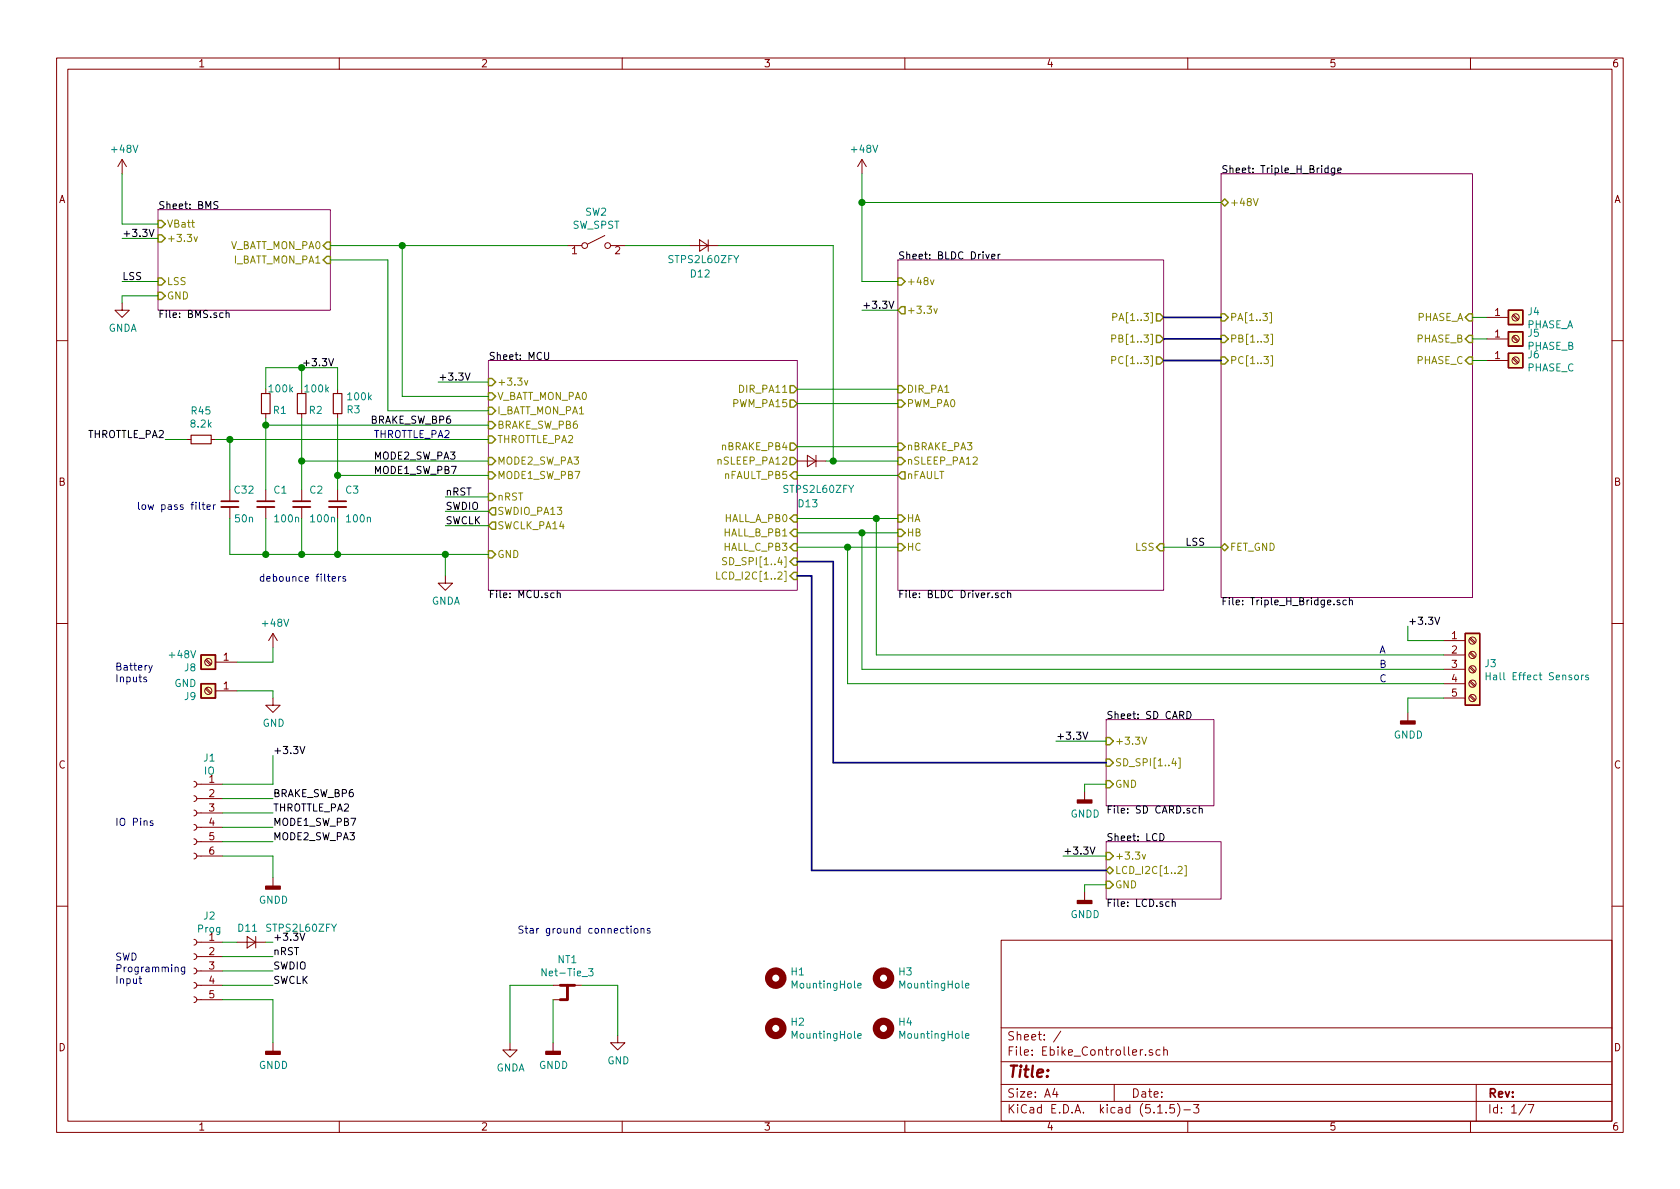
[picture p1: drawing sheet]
EESchema Schematic File Version 4
EELAYER 30 0
EELAYER END
$Descr A4 11693 8268
encoding utf-8
Sheet 1 7
Title ""
Date ""
Rev ""
Comp ""
Comment1 ""
Comment2 ""
Comment3 ""
Comment4 ""
$EndDescr
$Sheet
S 8500 1200 1750 2950
U 5FECEF22
F0 "Triple_H_Bridge" 50
F1 "Triple_H_Bridge.sch" 50
F2 "PHASE_A" I R 10250 2200 50 
F3 "PHASE_B" I R 10250 2350 50 
F4 "PHASE_C" I R 10250 2500 50 
F5 "PB[1..3]" I L 8500 2350 50 
F6 "FET_GND" B L 8500 3800 50 
F7 "+48V" B L 8500 1400 50 
F8 "PA[1..3]" I L 8500 2200 50 
F9 "PC[1..3]" I L 8500 2500 50 
$EndSheet
Wire Bus Line
	8100 2200 8500 2200
Wire Bus Line
	8100 2500 8500 2500
Wire Bus Line
	8100 2350 8500 2350
Wire Wire Line
	6000 1400 6000 1950
Wire Wire Line
	6000 1950 6250 1950
Wire Wire Line
	5550 2700 6250 2700
Wire Wire Line
	5550 2800 6250 2800
Wire Wire Line
	6250 3100 5550 3100
Wire Wire Line
	5550 3300 6250 3300
Wire Wire Line
	6100 4550 10050 4550
Wire Wire Line
	6000 4650 10050 4650
Wire Wire Line
	5900 4750 10050 4750
Wire Wire Line
	5550 3800 5900 3800
Wire Wire Line
	5550 3700 6000 3700
Wire Wire Line
	5550 3600 6100 3600
Wire Wire Line
	5900 4750 5900 3800
Connection ~ 5900 3800
Wire Wire Line
	5900 3800 6250 3800
Wire Wire Line
	6000 4650 6000 3700
Connection ~ 6000 3700
Wire Wire Line
	6000 3700 6250 3700
Wire Wire Line
	6100 4550 6100 3600
Connection ~ 6100 3600
Wire Wire Line
	6100 3600 6250 3600
Wire Bus Line
	5550 3900 5800 3900
Wire Bus Line
	5800 3900 5800 5300
Wire Bus Line
	5800 5300 7700 5300
$Sheet
S 7700 5850 800  400 
U 5F9972CE
F0 "LCD" 50
F1 "LCD.sch" 50
F2 "LCD_I2C[1..2]" B L 7700 6050 50 
F3 "+3.3v" I L 7700 5950 50 
F4 "GND" I L 7700 6150 50 
$EndSheet
$Sheet
S 1100 1450 1200 700 
U 5FA215E4
F0 "BMS" 50
F1 "BMS.sch" 50
F2 "GND" I L 1100 2050 50 
F3 "VBatt" I L 1100 1550 50 
F4 "V_BATT_MON_PA0" I R 2300 1700 50 
F5 "LSS" I L 1100 1950 50 
F6 "+3.3v" I L 1100 1650 50 
F7 "I_BATT_MON_PA1" I R 2300 1800 50 
$EndSheet
Wire Wire Line
	1100 1550 850  1550
Wire Wire Line
	1100 2050 850  2050
Wire Wire Line
	850  2050 850  2100
Wire Wire Line
	1100 1650 850  1650
Wire Wire Line
	6000 1200 6000 1400
Wire Wire Line
	850  1200 850  1550
Wire Wire Line
	850  1950 1100 1950
Text Label 850  1950 0    50   ~ 0
LSS
Text Label 8250 3800 0    50   ~ 0
LSS
Wire Wire Line
	1550 6950 1900 6950
Text Notes 800  6850 0    50   ~ 0
SWD\nProgramming\nInput
Wire Wire Line
	1900 6950 1900 7250
Wire Wire Line
	1550 6650 1900 6650
Wire Wire Line
	1550 6750 1900 6750
Wire Wire Line
	1550 6850 1900 6850
Wire Wire Line
	8100 3800 8500 3800
Wire Wire Line
	7700 5150 7350 5150
Wire Wire Line
	7700 5450 7550 5450
Wire Wire Line
	7550 5450 7550 5500
Wire Wire Line
	6250 2150 6000 2150
Text Label 6000 2150 0    50   ~ 0
+3.3V
$Comp
L power:+48V #PWR0105
U 1 1
P 6000 1200
F 0 "#PWR0105" H 6000 1050 50  0001 C CNN
F 1 "+48V" H 6015 1373 50  0000 C CNN
F 2 "" H 6000 1200 50  0001 C CNN
F 3 "" H 6000 1200 50  0001 C CNN
	1    6000 1200
	1    0    0    -1  
$EndComp
$Comp
L power:+48V #PWR0106
U 1 1
P 850 1200
F 0 "#PWR0106" H 850 1050 50  0001 C CNN
F 1 "+48V" H 865 1373 50  0000 C CNN
F 2 "" H 850 1200 50  0001 C CNN
F 3 "" H 850 1200 50  0001 C CNN
	1    850  1200
	1    0    0    -1  
$EndComp
Text Label 1900 6550 0    50   ~ 0
+3.3V
Text Label 850  1650 0    50   ~ 0
+3.3V
Text Label 7350 5150 0    50   ~ 0
+3.3V
Text Label 3050 2650 0    50   ~ 0
+3.3V
Wire Wire Line
	3400 2750 2800 2750
Wire Wire Line
	2800 1700 2300 1700
Wire Wire Line
	2300 1800 2700 1800
Wire Wire Line
	2700 1800 2700 2850
Wire Wire Line
	2700 2850 3400 2850
$Comp
L Device:R_Small R2
U 1 1
P 2100 2800
F 0 "R2" H 1950 2850 50  0000 L CNN
F 1 "100k" H 1900 2700 50  0000 L CNN
F 2 "Resistor_SMD:R_0805_2012Metric_Pad1.15x1.40mm_HandSolder" H 2100 2800 50  0001 C CNN
F 3 "~" H 2100 2800 50  0001 C CNN
	1    2100 2800
	-1   0    0    1   
$EndComp
Wire Wire Line
	1900 5450 1900 5250
Text Label 1900 5250 0    50   ~ 0
+3.3V
Wire Wire Line
	1900 5950 1900 6100
Wire Wire Line
	1900 5550 1550 5550
Text Label 1900 5550 0    50   ~ 0
BRAKE_SW_BP6
Wire Wire Line
	1550 5650 1900 5650
Text Label 1900 5650 0    50   ~ 0
THROTTLE_PA2
Text Label 3150 2950 2    50   ~ 0
BRAKE_SW_BP6
Text Label 1150 3050 2    50   ~ 0
THROTTLE_PA2
Text Label 3100 3450 0    50   ~ 0
nRST
Text Label 3100 3550 0    50   ~ 0
SWDIO
Text Label 3100 3650 0    50   ~ 0
SWCLK
Text Label 1900 6850 0    50   ~ 0
SWCLK
Text Label 1900 6750 0    50   ~ 0
SWDIO
Text Label 1900 6650 0    50   ~ 0
nRST
Wire Wire Line
	3400 3450 3100 3450
Wire Wire Line
	3100 3550 3400 3550
Wire Wire Line
	3400 3650 3100 3650
$Comp
L Device:R_Small R3
U 1 1
P 2350 2800
F 0 "R3" H 2409 2846 50  0000 L CNN
F 1 "100k" H 2409 2755 50  0000 L CNN
F 2 "Resistor_SMD:R_0805_2012Metric_Pad1.15x1.40mm_HandSolder" H 2350 2800 50  0001 C CNN
F 3 "~" H 2350 2800 50  0001 C CNN
	1    2350 2800
	1    0    0    1   
$EndComp
$Comp
L Device:C_Small C2
U 1 1
P 2100 3500
F 0 "C2" H 2150 3600 50  0000 L CNN
F 1 "100n" H 2150 3400 50  0000 L CNN
F 2 "Capacitor_SMD:C_0805_2012Metric_Pad1.15x1.40mm_HandSolder" H 2100 3500 50  0001 C CNN
F 3 "~" H 2100 3500 50  0001 C CNN
	1    2100 3500
	1    0    0    -1  
$EndComp
$Comp
L Device:C_Small C3
U 1 1
P 2350 3500
F 0 "C3" H 2400 3600 50  0000 L CNN
F 1 "100n" H 2400 3400 50  0000 L CNN
F 2 "Capacitor_SMD:C_0805_2012Metric_Pad1.15x1.40mm_HandSolder" H 2350 3500 50  0001 C CNN
F 3 "~" H 2350 3500 50  0001 C CNN
	1    2350 3500
	1    0    0    -1  
$EndComp
Wire Wire Line
	3400 2650 3050 2650
Wire Wire Line
	2350 2700 2350 2550
Wire Wire Line
	2100 2550 2100 2700
Text Label 2100 2550 0    50   ~ 0
+3.3V
Connection ~ 2100 3200
Wire Wire Line
	2100 3200 2100 2900
Wire Wire Line
	2350 2900 2350 3300
Connection ~ 2350 3300
Wire Wire Line
	2100 2550 2350 2550
Wire Wire Line
	2100 3850 2100 3600
Wire Wire Line
	3100 3850 3100 4000
Wire Wire Line
	2350 3600 2350 3850
Connection ~ 2350 3850
Wire Wire Line
	2100 3200 2100 3400
Wire Wire Line
	2100 3850 2350 3850
Wire Wire Line
	2350 3300 2350 3400
Wire Wire Line
	2350 3850 3100 3850
Text Notes 9600 4550 0    50   ~ 0
A
Text Notes 9600 4650 0    50   ~ 0
B
Text Notes 9600 4750 0    50   ~ 0
C
Wire Wire Line
	10350 2350 10250 2350
$Comp
L Connector:Screw_Terminal_01x01 J4
U 1 1
P 10550 2200
F 0 "J4" H 10630 2242 50  0000 L CNN
F 1 "PHASE_A" H 10630 2151 50  0000 L CNN
F 2 "Power_Connector:180A_screw_terminal_7461383" H 10550 2200 50  0001 C CNN
F 3 "~" H 10550 2200 50  0001 C CNN
	1    10550 2200
	1    0    0    -1  
$EndComp
Wire Wire Line
	10250 2200 10350 2200
$Comp
L Connector:Screw_Terminal_01x01 J5
U 1 1
P 10550 2350
F 0 "J5" H 10630 2392 50  0000 L CNN
F 1 "PHASE_B" H 10630 2301 50  0000 L CNN
F 2 "Power_Connector:180A_screw_terminal_7461383" H 10550 2350 50  0001 C CNN
F 3 "~" H 10550 2350 50  0001 C CNN
	1    10550 2350
	1    0    0    -1  
$EndComp
$Comp
L Connector:Screw_Terminal_01x01 J6
U 1 1
P 10550 2500
F 0 "J6" H 10630 2542 50  0000 L CNN
F 1 "PHASE_C" H 10630 2451 50  0000 L CNN
F 2 "Power_Connector:180A_screw_terminal_7461383" H 10550 2500 50  0001 C CNN
F 3 "~" H 10550 2500 50  0001 C CNN
	1    10550 2500
	1    0    0    -1  
$EndComp
Wire Wire Line
	10250 2500 10350 2500
$Comp
L Connector:Screw_Terminal_01x05 J3
U 1 1
P 10250 4650
F 0 "J3" H 10330 4692 50  0000 L CNN
F 1 "Hall Effect Sensors" H 10330 4601 50  0000 L CNN
F 2 "Connector_Phoenix_MC:PhoenixContact_MC_1,5_5-G-3.81_1x05_P3.81mm_Horizontal" H 10250 4650 50  0001 C CNN
F 3 "~" H 10250 4650 50  0001 C CNN
	1    10250 4650
	1    0    0    -1  
$EndComp
Wire Wire Line
	10050 4450 9800 4450
Wire Wire Line
	10050 4850 9800 4850
Wire Wire Line
	9800 4850 9800 4950
Text Label 9800 4350 0    50   ~ 0
+3.3V
Wire Wire Line
	9800 4350 9800 4450
$Sheet
S 7700 5000 750  600 
U 5F9964A0
F0 "SD CARD" 50
F1 "SD CARD.sch" 50
F2 "GND" I L 7700 5450 50 
F3 "SD_SPI[1..4]" I L 7700 5300 50 
F4 "+3.3V" I L 7700 5150 50 
$EndSheet
Wire Wire Line
	8500 1400 6000 1400
Connection ~ 6000 1400
$Comp
L Connector:Conn_01x06_Female J1
U 1 1
P 1350 5650
F 0 "J1" H 1242 6035 50  0000 C CNN
F 1 "IO" H 1242 5944 50  0000 C CNN
F 2 "Connector_PinHeader_2.54mm:PinHeader_1x06_P2.54mm_Vertical" H 1350 5650 50  0001 C CNN
F 3 "~" H 1350 5650 50  0001 C CNN
	1    1350 5650
	-1   0    0    -1  
$EndComp
Wire Wire Line
	1550 5750 1900 5750
Wire Wire Line
	1900 5950 1550 5950
$Comp
L Connector:Conn_01x05_Female J2
U 1 1
P 1350 6750
F 0 "J2" H 1242 7135 50  0000 C CNN
F 1 "Prog" H 1242 7044 50  0000 C CNN
F 2 "Connector_PinHeader_2.54mm:PinHeader_1x05_P2.54mm_Vertical" H 1350 6750 50  0001 C CNN
F 3 "~" H 1350 6750 50  0001 C CNN
	1    1350 6750
	-1   0    0    -1  
$EndComp
Wire Wire Line
	1550 5850 1900 5850
Text Label 2600 3200 0    50   ~ 0
MODE2_SW_PA3
Text Label 2600 3300 0    50   ~ 0
MODE1_SW_PB7
Text Label 1900 5850 0    50   ~ 0
MODE2_SW_PA3
Text Label 1900 5750 0    50   ~ 0
MODE1_SW_PB7
$Comp
L Device:R_Small R1
U 1 1
P 1850 2800
F 0 "R1" H 1700 2850 50  0000 L CNN
F 1 "100k" H 1650 2700 50  0000 L CNN
F 2 "Resistor_SMD:R_0805_2012Metric_Pad1.15x1.40mm_HandSolder" H 1850 2800 50  0001 C CNN
F 3 "~" H 1850 2800 50  0001 C CNN
	1    1850 2800
	-1   0    0    1   
$EndComp
$Comp
L Device:C_Small C1
U 1 1
P 1850 3500
F 0 "C1" H 1900 3600 50  0000 L CNN
F 1 "100n" H 1900 3400 50  0000 L CNN
F 2 "Capacitor_SMD:C_0805_2012Metric_Pad1.15x1.40mm_HandSolder" H 1850 3500 50  0001 C CNN
F 3 "~" H 1850 3500 50  0001 C CNN
	1    1850 3500
	1    0    0    -1  
$EndComp
Wire Wire Line
	1850 2550 1850 2700
Wire Wire Line
	1850 3850 1850 3600
Wire Wire Line
	1850 2900 1850 2950
Connection ~ 1850 2950
Wire Wire Line
	1850 2950 1850 3400
Wire Wire Line
	1850 2550 2100 2550
Connection ~ 2100 2550
Wire Wire Line
	1850 3850 2100 3850
Connection ~ 2100 3850
Text Notes 1800 4050 0    50   ~ 0
debounce filters
Text Notes 800  5750 0    50   ~ 0
IO Pins
$Comp
L Connector:Screw_Terminal_01x01 J8
U 1 1
P 1450 4600
F 0 "J8" H 1530 4642 50  0000 L CNN
F 1 "+48V" H 1530 4551 50  0000 L CNN
F 2 "Power_Connector:180A_screw_terminal_7461383" H 1450 4600 50  0001 C CNN
F 3 "~" H 1450 4600 50  0001 C CNN
	1    1450 4600
	-1   0    0    1   
$EndComp
$Comp
L Connector:Screw_Terminal_01x01 J9
U 1 1
P 1450 4800
F 0 "J9" H 1530 4842 50  0000 L CNN
F 1 "GND" H 1530 4751 50  0000 L CNN
F 2 "Power_Connector:180A_screw_terminal_7461383" H 1450 4800 50  0001 C CNN
F 3 "~" H 1450 4800 50  0001 C CNN
	1    1450 4800
	-1   0    0    1   
$EndComp
$Comp
L power:+48V #PWR0132
U 1 1
P 1900 4500
F 0 "#PWR0132" H 1900 4350 50  0001 C CNN
F 1 "+48V" H 1915 4673 50  0000 C CNN
F 2 "" H 1900 4500 50  0001 C CNN
F 3 "" H 1900 4500 50  0001 C CNN
	1    1900 4500
	1    0    0    -1  
$EndComp
$Comp
L power:GND #PWR0133
U 1 1
P 1900 4850
F 0 "#PWR0133" H 1900 4600 50  0001 C CNN
F 1 "GND" H 1905 4677 50  0000 C CNN
F 2 "" H 1900 4850 50  0001 C CNN
F 3 "" H 1900 4850 50  0001 C CNN
	1    1900 4850
	1    0    0    -1  
$EndComp
Wire Wire Line
	1900 4600 1900 4500
Wire Wire Line
	1900 4800 1900 4850
Wire Wire Line
	1650 4600 1900 4600
Wire Wire Line
	1650 4800 1900 4800
Text Notes 800  4750 0    50   ~ 0
Battery\nInputs
$Sheet
S 6250 1800 1850 2300
U 5F8D3A83
F0 "BLDC Driver" 50
F1 "BLDC Driver.sch" 50
F2 "HC" I L 6250 3800 50 
F3 "HB" I L 6250 3700 50 
F4 "HA" I L 6250 3600 50 
F5 "nSLEEP_PA12" I L 6250 3200 50 
F6 "nBRAKE_PA3" I L 6250 3100 50 
F7 "PWM_PA0" I L 6250 2800 50 
F8 "DIR_PA1" I L 6250 2700 50 
F9 "+48v" I L 6250 1950 50 
F10 "+3.3v" O L 6250 2150 50 
F11 "LSS" I R 8100 3800 50 
F12 "nFAULT" O L 6250 3300 50 
F13 "PA[1..3]" O R 8100 2200 50 
F14 "PB[1..3]" O R 8100 2350 50 
F15 "PC[1..3]" O R 8100 2500 50 
$EndSheet
$Comp
L power:GNDA #PWR0101
U 1 1
P 3550 7250
F 0 "#PWR0101" H 3550 7000 50  0001 C CNN
F 1 "GNDA" H 3555 7077 50  0000 C CNN
F 2 "" H 3550 7250 50  0001 C CNN
F 3 "" H 3550 7250 50  0001 C CNN
	1    3550 7250
	1    0    0    -1  
$EndComp
$Comp
L power:GNDD #PWR0102
U 1 1
P 9800 4950
F 0 "#PWR0102" H 9800 4700 50  0001 C CNN
F 1 "GNDD" H 9804 4795 50  0000 C CNN
F 2 "" H 9800 4950 50  0001 C CNN
F 3 "" H 9800 4950 50  0001 C CNN
	1    9800 4950
	1    0    0    -1  
$EndComp
$Comp
L power:GNDD #PWR0103
U 1 1
P 1900 7250
F 0 "#PWR0103" H 1900 7000 50  0001 C CNN
F 1 "GNDD" H 1904 7095 50  0000 C CNN
F 2 "" H 1900 7250 50  0001 C CNN
F 3 "" H 1900 7250 50  0001 C CNN
	1    1900 7250
	1    0    0    -1  
$EndComp
$Comp
L power:GNDD #PWR0104
U 1 1
P 1900 6100
F 0 "#PWR0104" H 1900 5850 50  0001 C CNN
F 1 "GNDD" H 1904 5945 50  0000 C CNN
F 2 "" H 1900 6100 50  0001 C CNN
F 3 "" H 1900 6100 50  0001 C CNN
	1    1900 6100
	1    0    0    -1  
$EndComp
$Comp
L power:GNDA #PWR0107
U 1 1
P 3100 4000
F 0 "#PWR0107" H 3100 3750 50  0001 C CNN
F 1 "GNDA" H 3105 3827 50  0000 C CNN
F 2 "" H 3100 4000 50  0001 C CNN
F 3 "" H 3100 4000 50  0001 C CNN
	1    3100 4000
	1    0    0    -1  
$EndComp
$Comp
L power:GNDA #PWR0108
U 1 1
P 850 2100
F 0 "#PWR0108" H 850 1850 50  0001 C CNN
F 1 "GNDA" H 855 1927 50  0000 C CNN
F 2 "" H 850 2100 50  0001 C CNN
F 3 "" H 850 2100 50  0001 C CNN
	1    850  2100
	1    0    0    -1  
$EndComp
$Comp
L power:GNDD #PWR0109
U 1 1
P 7550 5500
F 0 "#PWR0109" H 7550 5250 50  0001 C CNN
F 1 "GNDD" H 7554 5345 50  0000 C CNN
F 2 "" H 7550 5500 50  0001 C CNN
F 3 "" H 7550 5500 50  0001 C CNN
	1    7550 5500
	1    0    0    -1  
$EndComp
Text Label 7400 5950 0    50   ~ 0
+3.3V
Wire Wire Line
	7700 5950 7400 5950
$Comp
L power:GNDD #PWR0110
U 1 1
P 7550 6200
F 0 "#PWR0110" H 7550 5950 50  0001 C CNN
F 1 "GNDD" H 7554 6045 50  0000 C CNN
F 2 "" H 7550 6200 50  0001 C CNN
F 3 "" H 7550 6200 50  0001 C CNN
	1    7550 6200
	1    0    0    -1  
$EndComp
Wire Wire Line
	7700 6150 7550 6150
Wire Wire Line
	7550 6150 7550 6200
$Comp
L power:GNDD #PWR0111
U 1 1
P 3850 7250
F 0 "#PWR0111" H 3850 7000 50  0001 C CNN
F 1 "GNDD" H 3854 7095 50  0000 C CNN
F 2 "" H 3850 7250 50  0001 C CNN
F 3 "" H 3850 7250 50  0001 C CNN
	1    3850 7250
	1    0    0    -1  
$EndComp
$Comp
L power:GND #PWR0112
U 1 1
P 4300 7200
F 0 "#PWR0112" H 4300 6950 50  0001 C CNN
F 1 "GND" H 4305 7027 50  0000 C CNN
F 2 "" H 4300 7200 50  0001 C CNN
F 3 "" H 4300 7200 50  0001 C CNN
	1    4300 7200
	1    0    0    -1  
$EndComp
Wire Wire Line
	3550 6850 3550 7250
Wire Wire Line
	4300 6850 4300 7200
Wire Wire Line
	3850 6950 3850 7250
Wire Wire Line
	4050 6850 4300 6850
Wire Wire Line
	3850 6850 3550 6850
$Comp
L Device:Net-Tie_3 NT1
U 1 1
P 3950 6850
F 0 "NT1" H 3950 7031 50  0000 C CNN
F 1 "Net-Tie_3" H 3950 6940 50  0000 C CNN
F 2 "NetTie:NetTie-3_THT_Pad1.0mm" H 3950 6850 50  0001 C CNN
F 3 "~" H 3950 6850 50  0001 C CNN
	1    3950 6850
	1    0    0    -1  
$EndComp
Connection ~ 3100 3850
$Comp
L Device:R_Small R?
U 1 1
P 1400 3050
AR Path="/5FA09684/5FFA1CD6" Ref="R?"  Part="1" 
AR Path="/5FA215E4/5FFA1CD6" Ref="R?"  Part="1" 
AR Path="/5F8BD648/5FFA1CD6" Ref="R?"  Part="1" 
AR Path="/5FFA1CD6" Ref="R45"  Part="1" 
F 0 "R45" V 1596 3050 50  0000 C CNN
F 1 "8.2k" V 1505 3050 50  0000 C CNN
F 2 "Resistor_SMD:R_0805_2012Metric_Pad1.15x1.40mm_HandSolder" H 1400 3050 50  0001 C CNN
F 3 "~" H 1400 3050 50  0001 C CNN
	1    1400 3050
	0    -1   -1   0   
$EndComp
Wire Wire Line
	1600 3600 1600 3850
Wire Wire Line
	1600 3850 1850 3850
Connection ~ 1850 3850
Wire Wire Line
	1500 3050 1600 3050
Wire Wire Line
	3100 3850 3400 3850
Wire Wire Line
	1600 3400 1600 3050
Text Notes 2600 3050 0    50   ~ 0
THROTTLE_PA2
Wire Wire Line
	1300 3050 1150 3050
Text Notes 950  3550 0    50   ~ 0
low pass filter
Text Notes 3600 6500 0    50   ~ 0
Star ground connections
Connection ~ 1600 3050
Wire Wire Line
	2350 3300 3400 3300
Wire Wire Line
	2100 3200 3400 3200
Wire Wire Line
	1600 3050 3400 3050
Wire Wire Line
	1850 2950 3400 2950
$Comp
L Device:C_Small C?
U 1 1
P 1600 3500
AR Path="/5FA09684/5FFA1CD0" Ref="C?"  Part="1" 
AR Path="/5FA215E4/5FFA1CD0" Ref="C?"  Part="1" 
AR Path="/5F8BD648/5FFA1CD0" Ref="C?"  Part="1" 
AR Path="/5FFA1CD0" Ref="C32"  Part="1" 
F 0 "C32" H 1500 3600 50  0000 C CNN
F 1 "50n" H 1500 3400 50  0000 C CNN
F 2 "Capacitor_SMD:C_0805_2012Metric_Pad1.15x1.40mm_HandSolder" H 1600 3500 50  0001 C CNN
F 3 "~" H 1600 3500 50  0001 C CNN
	1    1600 3500
	-1   0    0    -1  
$EndComp
Wire Bus Line
	5650 6050 5650 4000
Wire Bus Line
	5650 4000 5550 4000
Wire Bus Line
	5650 6050 7700 6050
$Sheet
S 3400 2500 2150 1600
U 5F8BD648
F0 "MCU" 50
F1 "MCU.sch" 50
F2 "+3.3v" I L 3400 2650 50 
F3 "GND" I L 3400 3850 50 
F4 "PWM_PA15" O R 5550 2800 50 
F5 "DIR_PA11" O R 5550 2700 50 
F6 "nSLEEP_PA12" O R 5550 3200 50 
F7 "V_BATT_MON_PA0" I L 3400 2750 50 
F8 "I_BATT_MON_PA1" I L 3400 2850 50 
F9 "THROTTLE_PA2" I L 3400 3050 50 
F10 "SD_SPI[1..4]" I R 5550 3900 50 
F11 "HALL_A_PB0" I R 5550 3600 50 
F12 "HALL_B_PB1" I R 5550 3700 50 
F13 "nRST" I L 3400 3450 50 
F14 "MODE2_SW_PA3" I L 3400 3200 50 
F15 "HALL_C_PB3" I R 5550 3800 50 
F16 "nBRAKE_PB4" O R 5550 3100 50 
F17 "nFAULT_PB5" I R 5550 3300 50 
F18 "SWDIO_PA13" O L 3400 3550 50 
F19 "SWCLK_PA14" O L 3400 3650 50 
F20 "BRAKE_SW_PB6" I L 3400 2950 50 
F21 "MODE1_SW_PB7" I L 3400 3300 50 
F22 "LCD_I2C[1..2]" I R 5550 4000 50 
$EndSheet
$Comp
L Mechanical:MountingHole H1
U 1 1
P 5400 6800
F 0 "H1" H 5500 6846 50  0000 L CNN
F 1 "MountingHole" H 5500 6755 50  0000 L CNN
F 2 "MountingHole:MountingHole_3.2mm_M3" H 5400 6800 50  0001 C CNN
F 3 "~" H 5400 6800 50  0001 C CNN
	1    5400 6800
	1    0    0    -1  
$EndComp
$Comp
L Mechanical:MountingHole H3
U 1 1
P 6150 6800
F 0 "H3" H 6250 6846 50  0000 L CNN
F 1 "MountingHole" H 6250 6755 50  0000 L CNN
F 2 "MountingHole:MountingHole_3.2mm_M3_DIN965" H 6150 6800 50  0001 C CNN
F 3 "~" H 6150 6800 50  0001 C CNN
	1    6150 6800
	1    0    0    -1  
$EndComp
$Comp
L Mechanical:MountingHole H4
U 1 1
P 6150 7150
F 0 "H4" H 6250 7196 50  0000 L CNN
F 1 "MountingHole" H 6250 7105 50  0000 L CNN
F 2 "MountingHole:MountingHole_3.2mm_M3_DIN965" H 6150 7150 50  0001 C CNN
F 3 "~" H 6150 7150 50  0001 C CNN
	1    6150 7150
	1    0    0    -1  
$EndComp
$Comp
L Mechanical:MountingHole H2
U 1 1
P 5400 7150
F 0 "H2" H 5500 7196 50  0000 L CNN
F 1 "MountingHole" H 5500 7105 50  0000 L CNN
F 2 "MountingHole:MountingHole_3.2mm_M3" H 5400 7150 50  0001 C CNN
F 3 "~" H 5400 7150 50  0001 C CNN
	1    5400 7150
	1    0    0    -1  
$EndComp
$Comp
L Device:D_Small D?
U 1 1
P 1750 6550
AR Path="/5F8D3A83/60355900" Ref="D?"  Part="1" 
AR Path="/60355900" Ref="D11"  Part="1" 
F 0 "D11" H 1700 6650 50  0000 L CNN
F 1 "STPS2L60ZFY" H 1150 6650 50  0000 L CNN
F 2 "Diode_SMD:D_SOD-123" V 1750 6550 50  0001 C CNN
F 3 "~" V 1750 6550 50  0001 C CNN
	1    1750 6550
	-1   0    0    -1  
$EndComp
Wire Wire Line
	1650 6550 1550 6550
Wire Wire Line
	1850 6550 1900 6550
Wire Wire Line
	1550 5450 1900 5450
Wire Wire Line
	2800 2750 2800 1700
Wire Wire Line
	3950 1700 2800 1700
Connection ~ 2800 1700
$Comp
L Device:D_Small D?
U 1 1
P 4900 1700
AR Path="/5F8D3A83/6038D2A5" Ref="D?"  Part="1" 
AR Path="/6038D2A5" Ref="D12"  Part="1" 
F 0 "D12" H 4850 1900 50  0000 L CNN
F 1 "STPS2L60ZFY" H 4650 1800 50  0000 L CNN
F 2 "Diode_SMD:D_SOD-123" V 4900 1700 50  0001 C CNN
F 3 "~" V 4900 1700 50  0001 C CNN
	1    4900 1700
	-1   0    0    1   
$EndComp
Wire Wire Line
	4350 1700 4800 1700
$Comp
L Device:D_Small D?
U 1 1
P 5650 3200
AR Path="/5F8D3A83/60394A18" Ref="D?"  Part="1" 
AR Path="/60394A18" Ref="D13"  Part="1" 
F 0 "D13" H 5600 3500 50  0000 L CNN
F 1 "STPS2L60ZFY" H 5350 3400 50  0000 L CNN
F 2 "Diode_SMD:D_SOD-123" V 5650 3200 50  0001 C CNN
F 3 "~" V 5650 3200 50  0001 C CNN
	1    5650 3200
	-1   0    0    1   
$EndComp
Wire Wire Line
	5750 3200 5800 3200
Wire Wire Line
	5800 3200 5800 1700
Connection ~ 5800 3200
Wire Wire Line
	5800 3200 6250 3200
Wire Wire Line
	5000 1700 5800 1700
$Comp
L Switch:SW_SPST SW2
U 1 1
P 4150 1700
F 0 "SW2" H 4150 1935 50  0000 C CNN
F 1 "SW_SPST" H 4150 1844 50  0000 C CNN
F 2 "Connector_PinHeader_2.54mm:PinHeader_1x02_P2.54mm_Vertical" H 4150 1700 50  0001 C CNN
F 3 "~" H 4150 1700 50  0001 C CNN
	1    4150 1700
	1    0    0    -1  
$EndComp
$EndSCHEMATC
